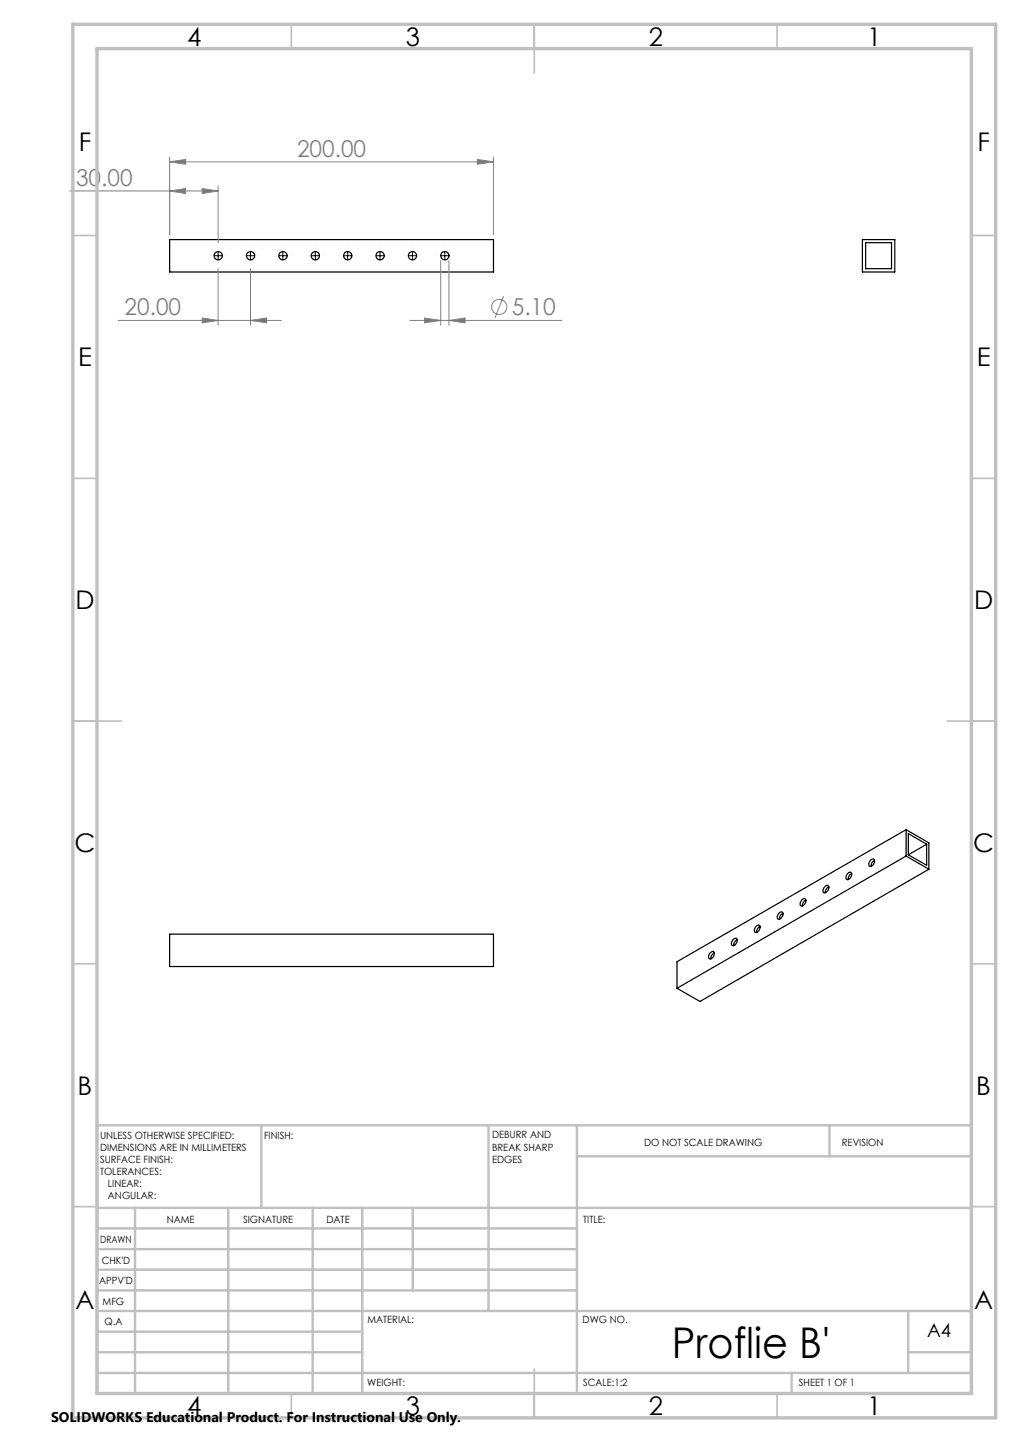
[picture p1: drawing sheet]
<svg xmlns="http://www.w3.org/2000/svg" width="210mm" height="297mm" viewBox="0 0 210 297" stroke-linecap="round" stroke-linejoin="round" font-family="sans-serif">
<g fill="none" stroke="#000" stroke-width=".25">
<path d="M34.9 49.4h66.7v6.6h-66.7zM177.6 49.4h6.6v6.6h-6.6zM178.2 50h5.4v5.3h-5.4zM175.3 179.9a1.18 1.18 0 0 0-.7 1.2M179.2 177.2a.47 .47 0 0 1 .7-.2 .47 .47 0 0 1 .1 .7 .76 .76 0 0 1-1.1 .6v-.6zM180.1 177.2a1.29 1.29 0 0 0-.7 1.2M186.5 170.9v5.4M186.5 176.3l-47.1 27.2M186.5 170.9l-47.1 27.2v5.4M186.5 176.3l4.7 2.7M186.5 170.9l4.7 2.7v5.4M190.8 173.9l-3.8-2.2v4.4"/>
<path d="M190.8 173.9v4.3l-3.8-2.1M190.8 173.9l-3.8 2.2M191.2 179l-47.1 27.3-4.7-2.8M34.9 192.4h66.7v6.7h-66.7zM146.1 196.4a.48 .48 0 0 1 .5-.4 .48 .48 0 0 1 .5 .4 .96 .96 0 0 1-1.1 1l-.1-.5zM147.1 196.2a1.29 1.29 0 0 0-.7 1.3M151 193.5a.48 .48 0 0 1 .7-.2 .48 .48 0 0 1 0 .7 .78 .78 0 0 1-1.1 .7v-.7zM151.8 193.5a1.29 1.29 0 0 0-.7 1.3M155.5 190.9a.5 .5 0 0 1 .7-.4 .5 .5 0 0 1 .2 .8 .72 .72 0 0 1-1 .6l-.1-.3zM156.5 190.8a1.29 1.29 0 0 0-.7 1.2M160.3 188.2a.5 .5 0 0 1 .7-.4 .5 .5 0 0 1 .1 .8 .72 .72 0 0 1-1 .6l-.1-.5zM161.2 188.1a1.29 1.29 0 0 0-.7 1.2"/>
<path d="M165.1 185.3a.47 .47 0 0 1 .7-.1 .47 .47 0 0 1 0 .7 .72 .72 0 0 1-1 .6v-.7zM165.9 185.4a1.19 1.19 0 0 0-.7 1.2M169.8 182.6a.47 .47 0 0 1 .7-.2 .47 .47 0 0 1 .1 .8 .77 .77 0 0 1-1.1 .6l-.1-.5zM170.6 182.7a1.18 1.18 0 0 0-.7 1.2M174.4 180a.48 .48 0 0 1 .5-.4 .48 .48 0 0 1 .5 .5 .96 .96 0 0 1-1.1 1l-.1-.5z"/>
<circle cx="44.9" cy="52.7" r=".84"/>
<circle cx="51.6" cy="52.7" r=".84"/>
<circle cx="58.3" cy="52.7" r=".84"/>
<circle cx="64.9" cy="52.7" r=".84"/>
<circle cx="71.6" cy="52.7" r=".85"/>
<circle cx="78.2" cy="52.7" r=".85"/>
<circle cx="84.9" cy="52.7" r=".85"/>
<circle cx="91.6" cy="52.7" r=".85"/>
</g>
<g fill="none" stroke="#808080" stroke-width=".21">
<path d="M14.4 39.3h30.5M34.9 33.3l3.3-.5v1zM34.9 32.3v16M34.9 33.3h66.7M34.9 39.3l3.3-.5v1.1zM41.6 38.8l3.3 .5-3.3 .6zM44.9 38.3v11.7M98.3 32.8l3.3 .5-3.3 .5zM101.6 32.3v16M44.9 55.3v11.7M51.6 55.3v11.7M90.7 53.7v13.3"/>
<path d="M92.4 53.7v13.3M24.3 66h33.6M41.6 65.5l3.3 .5-3.3 .5zM51.6 66l3.3-.5v1zM84.4 66h31.3M87.4 65.5l3.3 .5-3.3 .5zM92.4 66l3.3-.5v1zM103.7 61l-1.8 4.4"/>
<circle cx="102.8" cy="63.2" r="1.56"/>
</g>
<path d="M59.9 52.7h.1M79.9 52.7h.1" fill="none" stroke="#000" stroke-width=".21" stroke-dasharray="15.2 1.3 1.3 1.3" stroke-linecap="butt"/>
<g fill="none" stroke="#000" stroke-width=".21">
<path d="M44.1 52.7h1.7M44.9 51.8v1.7M50.8 52.7h1.6M51.6 51.8v1.7M57.4 52.7h1.7M58.2 51.8v1.7M64.1 52.7h1.7M64.9 51.8v1.7M70.8 52.7h1.6M71.6 51.8v1.7M77.4 52.7h1.7M78.2 51.8v1.7"/>
<path d="M84.1 52.7h1.7M84.9 51.8v1.7M90.7 52.7h1.7M91.6 51.8v1.7"/>
</g>
<g fill="none" stroke="#c0c0c0" stroke-width=".35">
<path d="M60 5v5M110 5v10M160 5v5M15 48.5h5M200 48.5h5M15 98.5h5M200 98.5h5M15 148.5h10M195 148.5h10M15 198.5h5M200 198.5h5M15 248.5h5"/>
<path d="M200 248.5h5M60 287v5M110 282v10M160 287v5"/>
</g>
<g fill="none" stroke="#c0c0c0" stroke-width=".5">
<path d="M53.8 231.8v17M100.6 231.8v38.2M118.8 231.8v55.2M118.8 238.2h81.2M170.8 231.8v6.4M200 231.8h-180v55.2M20 248.8h180M20 257.3h98.8M20 253h98.8M27.8 248.8v38.2M47 248.8v38.2M64.4 248.8v38.2"/>
<path d="M74.6 248.8v38.2M85 248.8v17M20 265.8h98.8M20 261.5h98.8M20 278.5h54.6M20 274.3h54.6M20 270h180M187 278.5h13M187 270v12.8M20 282.8h180M163 282.8v4.2"/>
</g>
<path d="M15 5h190v287h-190zM20 10h180v277h-180z" fill="none" stroke="#c0c0c0" stroke-width=".7"/>
<g fill="#808080">
<path d="M41.6 38.8l3.3 .5-3.3 .6zM34.9 39.3l3.3-.5v1.1z"/>
<path d="M34.9 33.3l3.3-.5v1zM98.3 32.8l3.3 .5-3.3 .5zM41.6 65.5l3.3 .5-3.3 .5zM51.6 66l3.3-.5v1zM87.4 65.5l3.3 .5-3.3 .5zM92.4 66l3.3-.5v1z"/>
</g>
<text font-size="8.7" x="138.3" y="279.6">Proflie B'</text>
<g font-size="5.3">
<text x="38.5" y="9.5">4</text>
<text x="83.5" y="9.5">3</text>
<text x="133.6" y="9.5">2</text>
<text x="178.6" y="9.5">1</text>
<text x="16.2" y="31.2">F</text>
<text x="201.2" y="31.2">F</text>
<text x="16.1" y="75.4">E</text>
<text x="201.1" y="75.4">E</text>
<text x="15.5" y="125.4">D</text>
<text x="200.5" y="125.4">D</text>
<text x="15.4" y="175.5">C</text>
<text x="200.4" y="175.5">C</text>
<text x="16" y="225.5">B</text>
<text x="201" y="225.5">B</text>
<text x="15.5" y="269.7">A</text>
<text x="200.5" y="269.7">A</text>
<text x="38.5" y="291.4">4</text>
<text x="83.5" y="291.4">3</text>
<text x="133.6" y="291.4">2</text>
<text x="178.6" y="291.4">1</text>
</g>
<g font-size="4.8" fill="#808080">
<text x="61.2" y="32.2">200.00</text>
<text x="15.7" y="38.2">30.00</text>
<text x="25.7" y="64.9">20.00</text>
<text x="105.4" y="64.9">5.10</text>
</g>
<text font-size="3.9" x="190.9" y="275.5">A4</text>
<text font-size="2.9" x="10.5" y="292.9">SOLIDWORKS Educational Product. For Instructional Use Only.</text>
<g font-size="2.1">
<text x="20.6" y="234.6">UNLESS OTHERWISE SPECIFIED:</text>
<text x="20.6" y="237.1">DIMENSIONS ARE IN MILLIMETERS</text>
<text x="20.6" y="239.5">SURFACE FINISH:</text>
<text x="54.4" y="234.5">FINISH:</text>
<text x="101.3" y="234.5">DEBURR AND</text>
<text x="101.3" y="237">BREAK SHARP</text>
<text x="101.3" y="239.5">EDGES</text>
<text x="132.6" y="235.9">DO NOT SCALE DRAWING</text>
<text x="173.3" y="236.1">REVISION</text>
<text x="20.6" y="242">TOLERANCES:</text>
<text x="22.2" y="244.5">LINEAR:</text>
<text x="22.2" y="247">ANGULAR:</text>
<text x="34.3" y="252">NAME</text>
<text x="50" y="251.9">SIGNATURE</text>
<text x="67.2" y="251.9">DATE</text>
<text x="120.1" y="251.9">TITLE:</text>
<text x="20.6" y="256.1">DRAWN</text>
<text x="20.9" y="260.3">CHK'D</text>
<text x="20.4" y="264.4">APPV'D</text>
<text x="21.1" y="268.8">MFG</text>
<text x="21.5" y="273">Q.A</text>
<text x="75.6" y="272.5">MATERIAL:</text>
<text x="120" y="272.5">DWG NO.</text>
<text x="75.6" y="285.5">WEIGHT:</text>
<text x="120.1" y="285.6">SCALE:1:2</text>
<text x="164.5" y="285.6">SHEET 1 OF 1</text>
</g>
</svg>
